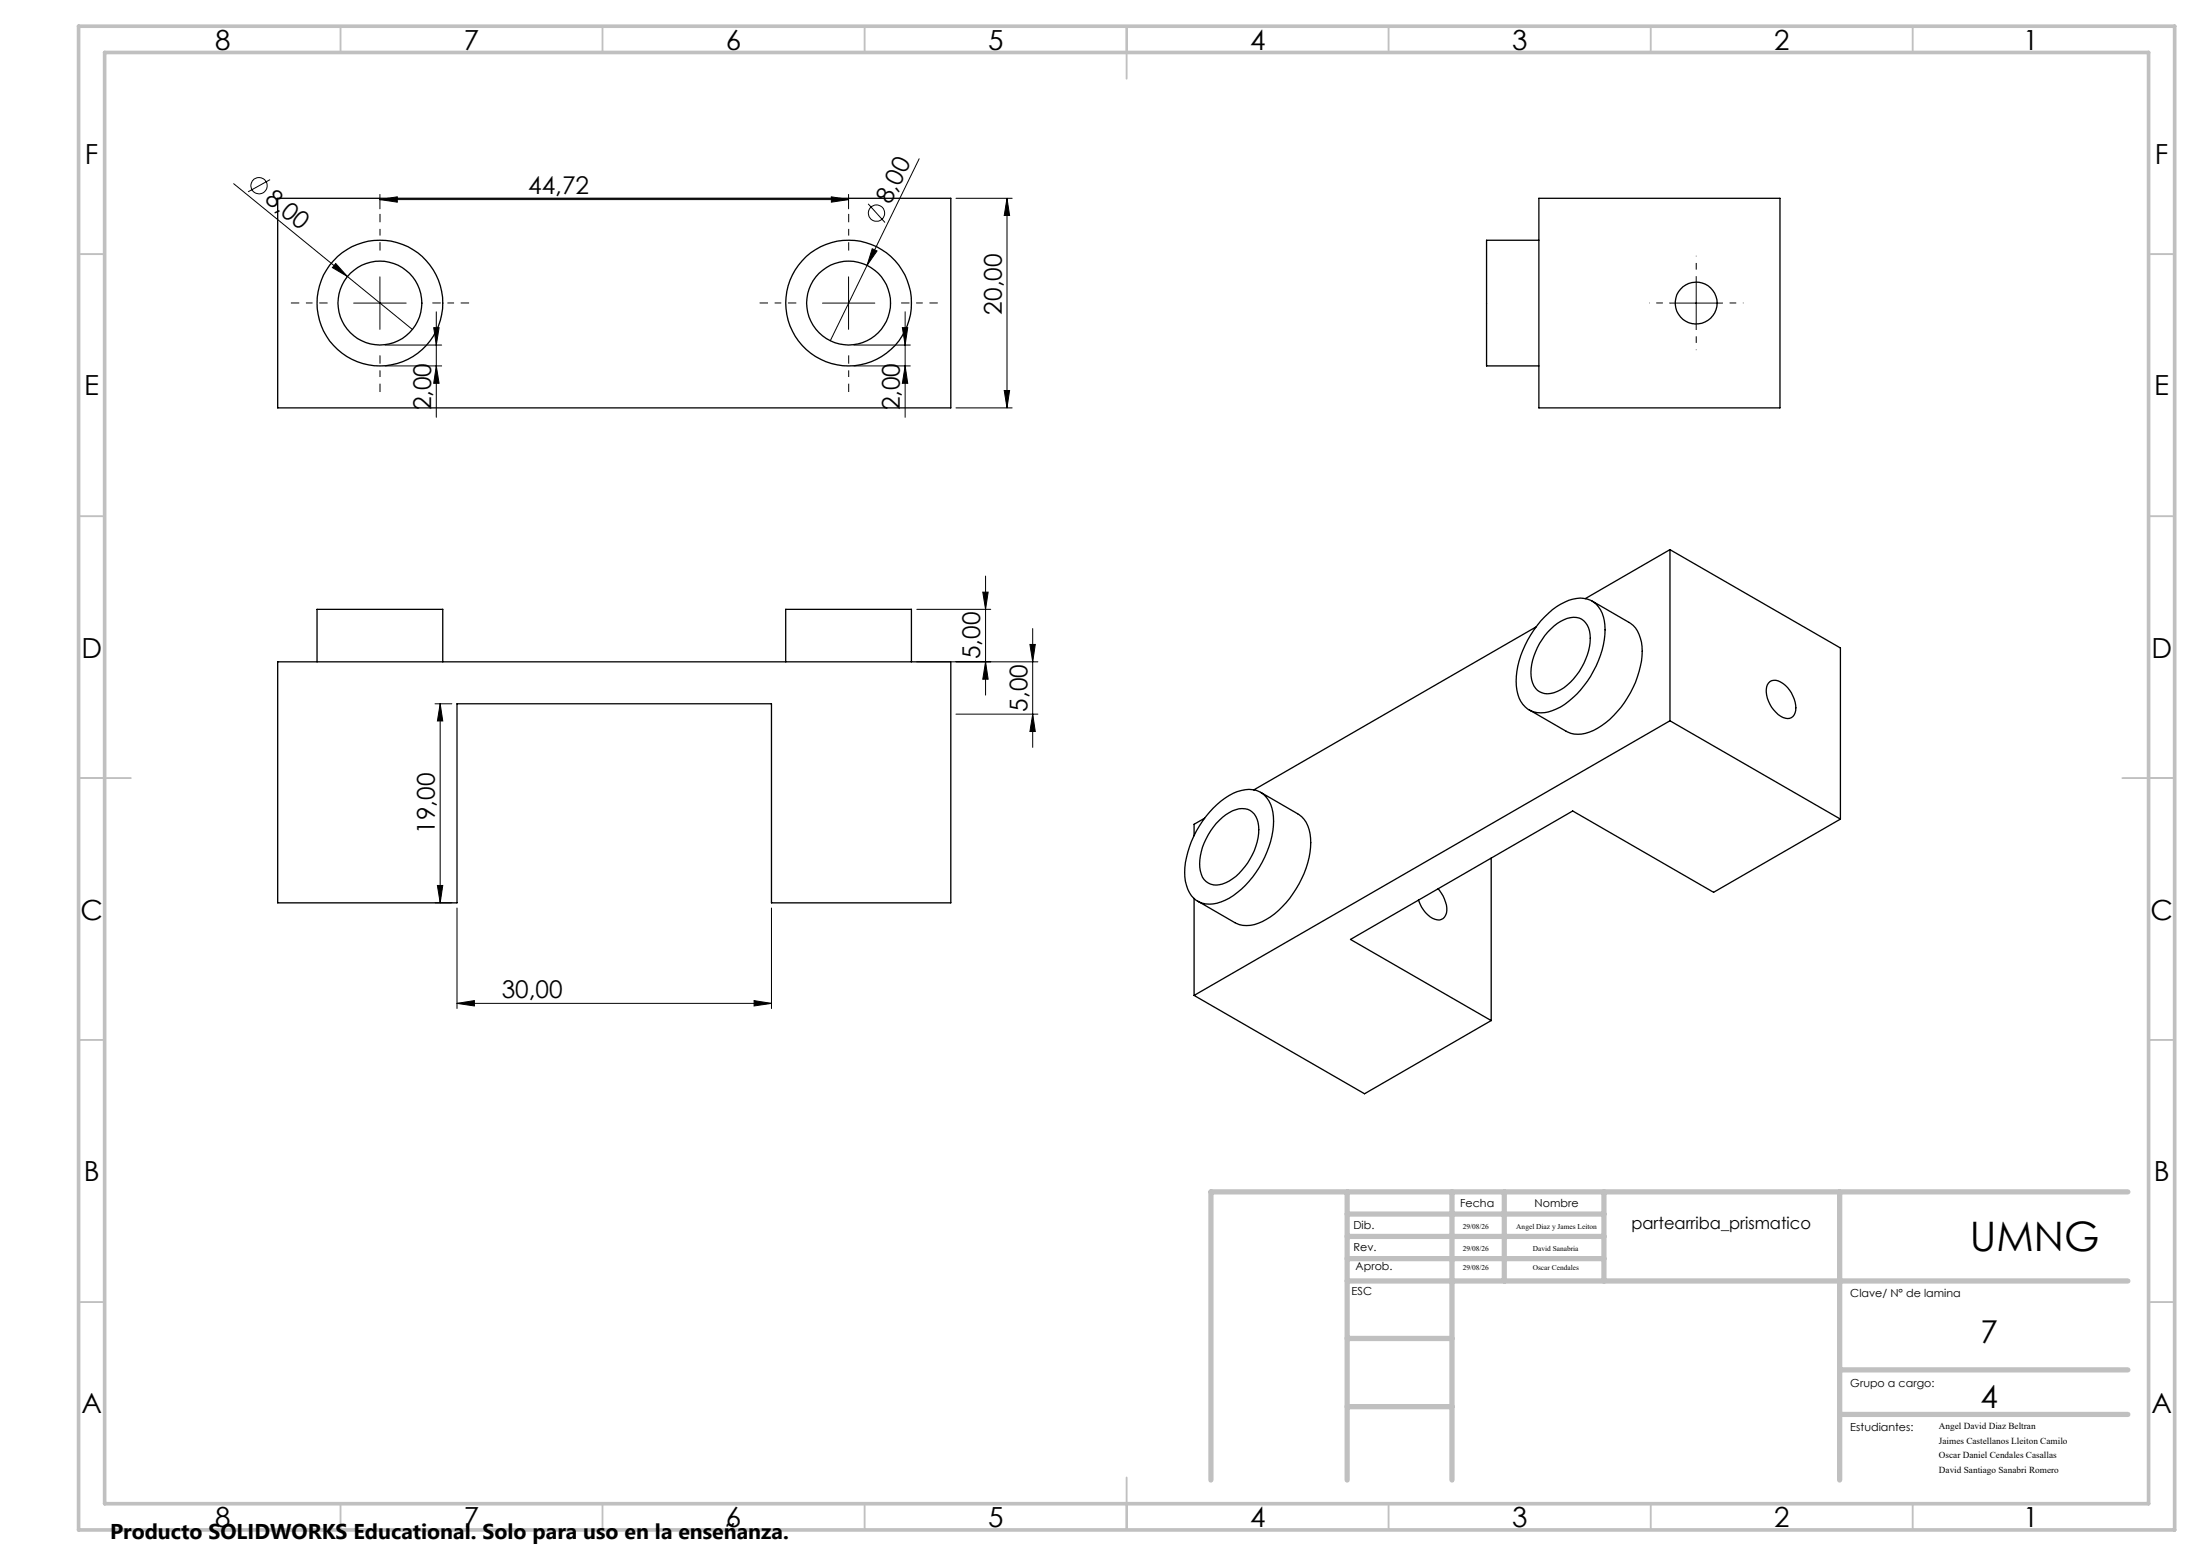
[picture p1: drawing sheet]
<svg xmlns="http://www.w3.org/2000/svg" width="420mm" height="297mm" viewBox="0 0 420 297" stroke-linecap="round" stroke-linejoin="round" font-family="sans-serif">
<g fill="none" stroke="#000" stroke-width=".25">
<path d="M53 37.8h128.4v40.1h-128.4zM293.7 37.8h46v40.1h-46zM293.7 45.9h-10v23.9h10M293.1 119.7l-53.8 31.1M294.7 117.8a9.7 9.7 0 0 1 7.6-3.6 5 5 0 0 1 3.9 5.1 18.5 18.5 0 0 1-7.6 15.1 6.9 6.9 0 0 1-6.5 1.3 5.4 5.4 0 0 1-2.8-4.8 18.4 18.4 0 0 1 5.4-13.1zM303.8 114.7l7.1 4.1a5.9 5.9 0 0 1 2.5 5.5 18.7 18.7 0 0 1-8.5 14.7 5.9 5.9 0 0 1-6 .6l-7.1-4.1M318.7 104.9v32.7M318.7 104.9l32.5 18.8v32.6M318.7 104.9l-16.2 9.4M53 126.3h128.4v46h-34.2v-38h-60v38h-34.2zM60.5 126.3v-10h24v10M149.9 126.3v-10h24v10"/>
<path d="M295.3 120.6a7.1 7.1 0 0 1 5.5-2.7 3.3 3.3 0 0 1 2.6 3.2 12.2 12.2 0 0 1-6.2 10.9 3.3 3.3 0 0 1-5-2.9 12 12 0 0 1 3.1-8.5zM318.7 137.6l-90.8 52.4M318.7 137.6l32.5 18.7M337.5 130.4a1.88 1.88 0 0 1 2.7 .1 5.9 5.9 0 0 1 2.3 5.6 1.67 1.67 0 0 1-2.7 .6 5.7 5.7 0 0 1-2.5-6zM229.9 156.2l-2 1.1v2.2M231.5 154.3a10.7 10.7 0 0 1 6.8-3.6 4.6 4.6 0 0 1 4.6 4.3 16.9 16.9 0 0 1-3.9 12.4 12.5 12.5 0 0 1-7.5 5.1 4.4 4.4 0 0 1-5.1-3.5 13.6 13.6 0 0 1 1.4-9.4l1.6-2.8zM232.7 156.6a5.8 5.8 0 0 1 5.4-2.1 3.8 3.8 0 0 1 2.1 3.9 12.3 12.3 0 0 1-6.3 10.1 3.2 3.2 0 0 1-4.9-2.9 12.1 12.1 0 0 1 3.7-9zM240.6 151.2l7 4.1a5.4 5.4 0 0 1 2.5 4.6 18.4 18.4 0 0 1-6.2 13.9 9.2 9.2 0 0 1-6.7 2.8l-1.6-.5-7-4.1M351.2 156.3l-24.2 14-26.9-15.5-42.4 24.5 26.9 15.5M227.9 171.5v18.5M274.4 169.6a6.1 6.1 0 0 1 1.6 4.7 1.67 1.67 0 0 1-2.6 1 6.2 6.2 0 0 1-2.7-3.5M284.6 163.8v31"/>
<path d="M227.9 190l32.5 18.8 24.2-14"/>
<circle cx="72.5" cy="57.8" r="12"/>
<circle cx="72.5" cy="57.8" r="8"/>
<circle cx="161.9" cy="57.8" r="12"/>
<circle cx="161.9" cy="57.8" r="8"/>
<circle cx="323.7" cy="57.9" r="4"/>
</g>
<g fill="none" stroke="#000" stroke-width=".19">
<path d="M44.6 35.1l34.1 27.8M51.5 34.3l-4.2 2.3M72.5 38.1l3.3-.5v1zM72.5 37.1v2.8M72.5 38.1h89.4M158.6 37.6l3.3 .5-3.3 .5zM161.9 37.1v2.8M165.7 38.9l3.2 3.6M175.4 30.3l-17 34.7M182.4 37.8h10.7M192.2 37.8l.5 3.3h-1.1zM192.2 37.8v40.1"/>
<path d="M64.1 50.3l2.2 2.5-2.9-1.7zM67.5 57.9h10M72.5 52.8v10.1M83.3 59.5v20.2M157 57.9h9.9M161.9 52.8v10.1M166.4 47.5l1 .4-1.9 2.8zM172.7 59.5v20.2M318.7 57.9h9.9M323.7 52.8v10.1M73.5 69.8h10.8M73.5 65.9h10.8"/>
<path d="M82.8 62.5h1l-.5 3.4zM83.3 69.8l.5 3.4h-1zM162.9 69.8h10.8M162.9 65.9h10.8M172.2 62.5h1l-.5 3.4zM172.7 69.8l.5 3.4h-1zM182.4 77.9h10.7M191.6 74.5h1.1l-.5 3.4zM174.9 116.3h14.2M187.5 113h1.1l-.5 3.3zM188.1 110v22.7M197.1 120v22.7"/>
<path d="M83 134.3h3.2M84 134.3l.5 3.3h-1zM84 134.3v38M174.9 126.3h23.1M182.4 136.3h15.6M188.1 126.3l.5 3.3h-1.1zM196.5 123h1.1l-.5 3.3zM197.1 136.3l.5 3.3h-1.1zM83 172.3h3.2M83.5 169h1l-.5 3.3zM87.2 173.3v19.2M147.2 173.3v19.2"/>
<path d="M87.2 191.5l3.3-.5v1zM87.2 191.5h60M143.9 191l3.3 .5-3.3 .5z"/>
<circle cx="49.4" cy="35.5" r="1.55"/>
<circle cx="167.3" cy="40.7" r="1.56"/>
</g>
<path d="M62.5 57.8h-7M72.5 47.8v-7M82.5 57.8h7M152 57.8h-7M162 47.8v-7M172 57.8h7M72.5 67.8v7M162 67.8v7" fill="none" stroke="#000" stroke-width=".19" stroke-dasharray="15.2 1.3 1.3 1.3" stroke-dashoffset="13.6" stroke-linecap="butt"/>
<path d="M318.7 57.8h-4M323.7 52.8v-4M328.7 57.8h4M323.7 62.8v4" fill="none" stroke="#000" stroke-width=".19" stroke-dasharray="15.2 1.3 1.3 1.3" stroke-dashoffset="15.1" stroke-linecap="butt"/>
<g fill="none" stroke="#c0c0c0" stroke-width=".35">
<path d="M65 5v5M115 5v5M165 5v5M215 5v10M265 5v5M315 5v5M365 5v5M15 48.5h5M410 48.5h5M15 98.5h5M410 98.5h5M15 148.5h10"/>
<path d="M405 148.5h10M15 198.5h5M410 198.5h5M15 248.5h5M410 248.5h5M65 287v5M115 287v5M165 287v5M215 282v10M265 287v5M315 287v5M365 287v5"/>
</g>
<path d="M15 5h400v287h-400zM20 10h390v277h-390z" fill="none" stroke="#c0c0c0" stroke-width=".7"/>
<g fill="none" stroke="#c0c0c0" stroke-width="1">
<path d="M257.1 227.5v55M257.1 231.7h49M257.1 236h49M277.1 227.5v55M287.1 227.5v17M306.1 227.5v17M351 227.5v55M406 227.5h-174.9v55M257.1 244.5h148.9M257.1 255.5h20M257.1 240.2h49M257.1 268.5h20"/>
<path d="M351 261.5h55M351 270h55"/>
</g>
<g fill="#000">
<path d="M64.1 50.3l2.2 2.5-2.9-1.7zM166.4 47.5l1 .4-1.9 2.8z"/>
<path d="M72.5 38.1l3.3-.5v1zM158.6 37.6l3.3 .5-3.3 .5z"/>
<path d="M191.6 74.5h1.1l-.5 3.4zM192.2 37.8l.5 3.3h-1.1zM83.3 69.8l.5 3.4h-1zM82.8 62.5h1l-.5 3.4zM172.7 69.8l.5 3.4h-1zM172.2 62.5h1l-.5 3.4zM197.1 136.3l.5 3.3h-1.1zM196.5 123h1.1l-.5 3.3zM188.1 126.3l.5 3.3h-1.1zM187.5 113h1.1l-.5 3.3zM83.5 169h1l-.5 3.3zM84 134.3l.5 3.3h-1z"/>
<path d="M143.9 191l3.3 .5-3.3 .5zM87.2 191.5l3.3-.5v1z"/>
</g>
<text font-size="7.8" x="375.9" y="238.8">UMNG</text>
<g font-size="6">
<text x="377.9" y="256.4">7</text>
<text x="377.9" y="268.7">4</text>
</g>
<g font-size="5.3">
<text x="41" y="9.5">8</text>
<text x="88.5" y="9.5">7</text>
<text x="138.5" y="9.5">6</text>
<text x="188.5" y="9.5">5</text>
<text x="238.5" y="9.5">4</text>
<text x="288.5" y="9.5">3</text>
<text x="338.5" y="9.5">2</text>
<text x="386" y="9.5">1</text>
<text x="16.2" y="31.3">F</text>
<text x="411.2" y="31.3">F</text>
<text x="16.1" y="75.5">E</text>
<text x="411.1" y="75.5">E</text>
<text x="15.5" y="125.5">D</text>
<text x="410.5" y="125.5">D</text>
<text x="15.4" y="175.5">C</text>
<text x="410.4" y="175.5">C</text>
<text x="16" y="225.5">B</text>
<text x="411" y="225.5">B</text>
<text x="15.5" y="269.8">A</text>
<text x="410.5" y="269.8">A</text>
<text x="41" y="291.5">8</text>
<text x="88.5" y="291.5">7</text>
<text x="138.5" y="291.5">6</text>
<text x="188.5" y="291.5">5</text>
<text x="238.5" y="291.5">4</text>
<text x="288.5" y="291.5">3</text>
<text x="338.5" y="291.5">2</text>
<text x="386" y="291.5">1</text>
</g>
<g font-size="4.7">
<text x="50.4" y="38.4" transform="rotate(39 50.4 38.4)">8,00</text>
<text x="100.8" y="37.1">44,72</text>
<text x="169.9" y="39.1" transform="rotate(-64 169.9 39.1)">8,00</text>
<text x="191.2" y="60" transform="rotate(-90 191.2 60)">20,00</text>
<text x="82.3" y="78.4" transform="rotate(-90 82.3 78.4)">2,00</text>
<text x="171.7" y="78.4" transform="rotate(-90 171.7 78.4)">2,00</text>
<text x="187.1" y="125.8" transform="rotate(-90 187.1 125.8)">5,00</text>
<text x="196.1" y="135.8" transform="rotate(-90 196.1 135.8)">5,00</text>
<text x="83" y="159.1" transform="rotate(-90 83 159.1)">19,00</text>
<text x="95.7" y="190.5">30,00</text>
</g>
<text font-size="4.1" x="21" y="293.7">Producto SOLIDWORKS Educational. Solo para uso en la enseñanza.</text>
<text font-size="3.2" x="311.3" y="234.7">partearriba_prismatico</text>
<g font-size="2.1">
<text x="278.6" y="230.4">Fecha</text>
<text x="292.8" y="230.4">Nombre</text>
<text x="258.3" y="238.8">Rev.</text>
<text x="258.3" y="234.7">Dib.</text>
<text x="258.7" y="242.5">Aprob.</text>
<text x="257.9" y="247.3">ESC</text>
<text x="353.1" y="247.5">Clave/ N° de lamina</text>
<text x="353.1" y="264.7">Grupo a cargo:</text>
<text x="353.1" y="273.2">Estudiantes:</text>
</g>
<g font-size="1.8">
<text x="370" y="272.8">Angel David Diaz Beltran</text>
<text x="370" y="275.6">Jaimes Castellanos Lleiton Camilo</text>
<text x="370" y="278.4">Oscar Daniel Cendales Casallas</text>
<text x="370" y="281.1">David Santiago Sanabri Romero</text>
</g>
<g font-size="1.4">
<text x="279.1" y="238.8">29/08/26</text>
<text x="279.1" y="234.6">29/08/26</text>
<text x="289.3" y="234.6">Angel Diaz y James Leiton</text>
<text x="292.5" y="238.8">David Sanabria</text>
<text x="279.1" y="242.4">29/08/26</text>
<text x="292.5" y="242.4">Oscar Cendales</text>
</g>
</svg>
